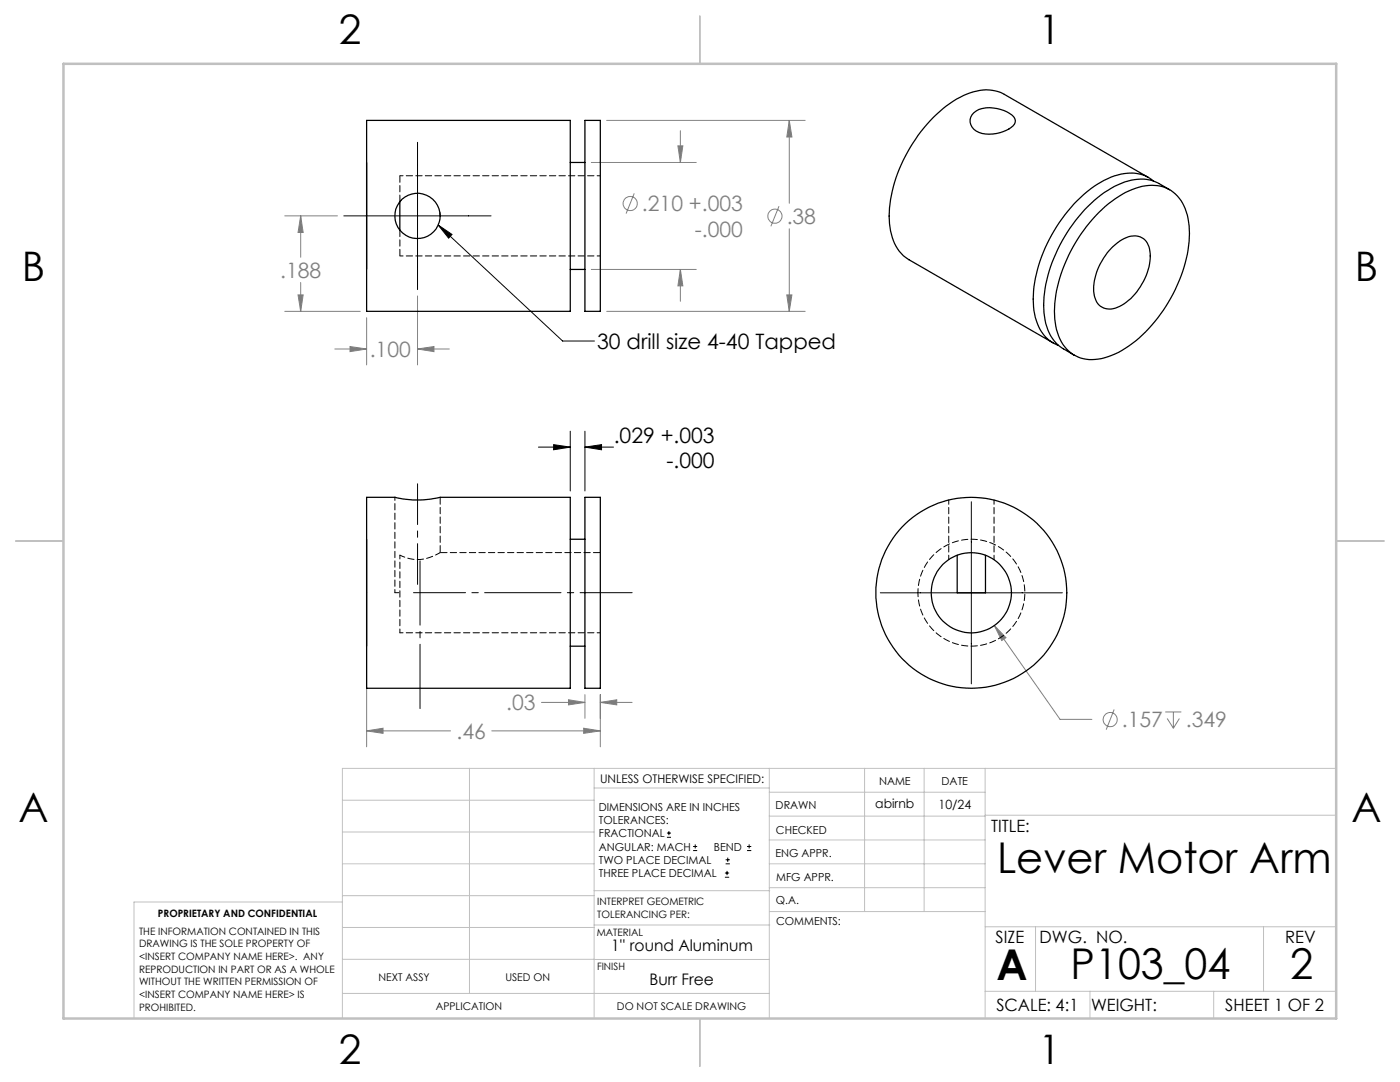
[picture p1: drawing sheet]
<svg xmlns="http://www.w3.org/2000/svg" width="279mm" height="216mm" viewBox="0 0 279 216" stroke-linecap="round" stroke-linejoin="round" font-family="sans-serif">
<g fill="none" stroke="#808080" stroke-width=".2">
<path d="M118 32.4h21M121.1 24h39.6M126.6 38.6l-1.6 4M135.3 29.1h1l-.5 3.3zM135.8 26.1v6.3M157.5 24l.5 3.3h-1zM157.5 24v16.6M56.8 43.1h10.5M59.5 58.8h1l-.5 3.3zM60 43.1l.5 3.3h-1zM60 43.1v8.2M60 56.4v5.7"/>
<path d="M83.3 59.1v13.7M118 53.8h21M135.8 53.8l.5 3.2h-1zM135.8 53.8v6.3M155.5 41.1l-1.7 4.1M157 58.8h1l-.5 3.3zM157.5 45.6v16.5M56.8 62.1h15.1M66.8 69.6h6.4M69.8 69.1l3.4 .5-3.4 .6zM73.2 63.4v9.4M83.3 69.6l3.3-.5v1.1z"/>
<path d="M83.3 69.6h6.4M121.1 62.1h39.6M73.2 119.6v29.4M113.5 139.6l3.2 .6-3.2 .5zM116.7 138.6v4.7M119.8 138.6v10.4M198.4 124.8l2.4 2.4-.9 .6zM198.4 124.8l13.2 18.7h6.3M73.2 145.8l3.2-.5v1zM73.2 145.8h16.7M98.1 145.8h21.7M108.1 140.2h8.6"/>
<path d="M116.5 145.3l3.3 .5-3.3 .5zM119.8 140.2l3.3-.6v1.1zM119.8 140.2h6.4M222.4 141.6l-1.6 4M232.6 142.1h3.2M232.9 143.4l1.3 1.9M234.2 142.1v3.2M235.4 143.4l-1.2 1.9"/>
<circle cx="125.8" cy="40.6" r="1.41"/>
<circle cx="154.6" cy="43.1" r="1.42"/>
<circle cx="221.6" cy="143.6" r="1.4"/>
</g>
<g fill="none" stroke="#000" stroke-width=".2">
<path d="M83.3 28.4v29.4M68.6 43.1h29.4M87.5 44.9l2.7 1.9-.7 .7zM87.5 44.9l24.8 23.2h6.3M107.5 89.2h6.3M110.5 88.7l3.3 .5-3.3 .5zM113.8 86v12M116.7 89.2l3.4-.5v1zM116.7 86v12M116.7 89.2h5.7M175.7 118.3h36.3M193.9 100.1v36.4"/>
<path d="M133.1 167.1h.8M133.1 166.2h.8M133.5 165.8v.9M138.3 169.7h.8M138.3 168.9h.8M138.7 168.5v.8M144.7 175h.8M144.7 174.2h.8M144.8 172.4h.9M144.8 171.6h.9M145.1 173.8v.8M145.2 171.1v.9"/>
<path d="M149.1 169.7h.8M149.1 168.9h.8M149.5 168.5v.8"/>
</g>
<path d="M73.2 32.4v21.4zM73.2 107.6v21.3z" fill="none" stroke="#808080" stroke-width=".25"/>
<g fill="none" stroke="#c0c0c0" stroke-width=".2">
<path d="M68.3 159.7h50.3M93.7 153.3v44.9M118.6 153.3v49.9M118.6 157.2h34.9M153.5 153.3v49.9M153.5 158.1h43.1M172.5 153.3v28.6M184.4 153.3v28.6M196.6 153.3v49.9M266.7 153.3h-198.4v49.9M68.3 178.7h50.3M68.3 172.4h50.3"/>
<path d="M68.3 166h50.3M68.3 180h-41.6v23.2M118.6 177.7h35M153.5 167.6h43.1M153.5 162.8h43.1M153.5 172.4h43.1M153.5 177.1h43.1M196.6 162.7h70.1M68.3 198.2h85.2M68.3 191.4l85.2 .1M68.3 185.1h50.3M118.6 184.6h35"/>
<path d="M153.6 181.9h43M196.6 197.8h70.1M196.6 184.9h70.1M206.7 184.9v12.9M217.5 197.8v5.4M242.2 197.8v5.4M252.2 184.9v12.9"/>
</g>
<path d="M139.7 3.2v9.5M3.1 107.9h9.6M266.7 107.9h9.5M139.7 203.2v9.6" fill="none" stroke="#c0c0c0" stroke-width=".25"/>
<path d="M12.7 12.7h254v190.5h-254z" fill="none" stroke="#c0c0c0" stroke-width=".5"/>
<path d="M126.2 118.3h-43.7" fill="none" stroke="#000" stroke-width=".2" stroke-dasharray="15.2 1.3 1.3 1.3" stroke-dashoffset="4.9"/>
<path d="M83.8 141.4v-29.5" fill="none" stroke="#000" stroke-width=".2" stroke-dasharray="15.2 1.3 1.3 1.3" stroke-dashoffset="2.4"/>
<path d="M83.3 96.5v20.1" fill="none" stroke="#000" stroke-width=".2" stroke-dasharray="15.2 1.3 1.3 1.3" stroke-dashoffset="7.1"/>
<path d="M110.5 88.7l3.3 .5-3.3 .5zM116.7 89.2l3.4-.5v1z" fill="#000"/>
<path d="M116.5 145.3l3.3 .5-3.3 .5zM73.2 145.8l3.2-.5v1zM119.8 140.2l3.3-.6v1.1zM113.5 139.6l3.2 .6-3.2 .5zM135.3 29.1h1l-.5 3.3zM135.8 53.8l.5 3.2h-1zM157.5 24l.5 3.3h-1zM157 58.8h1l-.5 3.3zM83.3 69.6l3.3-.5v1.1zM69.8 69.1l3.4 .5-3.4 .6zM60 43.1l.5 3.3h-1zM59.5 58.8h1l-.5 3.3zM198.4 124.8l1.5 3 .9-.6z" fill="#808080"/>
<path d="M87.5 44.9l2.7 1.9-.7 .7z" fill="#000"/>
<g fill="none" stroke="#000" stroke-width=".25">
<path d="M73.2 24h40.6v38.1h-40.6zM113.8 32.4h2.9M116.7 24h3.1v38.1h-3.1zM194.3 22.5a5.9 5.9 0 0 1 6-.5l.7 .3a2.76 2.76 0 0 1 1.6 1.8 2.41 2.41 0 0 1-1.8 1.9 6.4 6.4 0 0 1-6.5-.2 2.16 2.16 0 0 1 0-3.3zM229.2 35.4l-28.8-16.6a8.3 8.3 0 0 0-7.4 0 25.8 25.8 0 0 0-11.8 11.4 25.3 25.3 0 0 0-3.6 15.2 8.5 8.5 0 0 0 3.8 6.4l28.7 16.6M230.2 36.1a7.7 7.7 0 0 0-7.8-1 24.3 24.3 0 0 0-12 10.9 26.2 26.2 0 0 0-4.1 15.9 8.2 8.2 0 0 0 4.9 7M233.4 37.9l-2.1-1.3a8.8 8.8 0 0 0-8.2 .3 27 27 0 0 0-12.4 13.7 22.4 22.4 0 0 0-2 14 8 8 0 0 0 3.5 5l2.2 1.3M79.8 40.3v5.6M113.8 53.8h2.9M219.2 42.5a17.2 17.2 0 0 1 10-5.5 7.1 7.1 0 0 1 7.8 5.9 23.3 23.3 0 0 1-2.9 15.7 26.1 26.1 0 0 1-12.2 12.3 7.9 7.9 0 0 1-8.6-.9 11 11 0 0 1-2.8-8.7 30.6 30.6 0 0 1 8.7-18.8zM222.1 49.2a5.6 5.6 0 0 1 5.5-1.9 4.1 4.1 0 0 1 2 4.3 12.2 12.2 0 0 1-6.6 9.7 3.2 3.2 0 0 1-4.7-2.7 11.9 11.9 0 0 1 3.8-9.4zM73.2 99.2h5.6a19.5 19.5 0 0 0 9 0h26v38.1h-40.6z"/>
<path d="M116.7 99.2h3.1v38.1h-3.1zM113.8 107.6h2.9M191 110.8v7.5h5.7v-7.5M113.8 128.9h2.9"/>
<circle cx="83.3" cy="43.1" r="4.5"/>
<circle cx="193.8" cy="118.3" r="8"/>
<circle cx="193.9" cy="118.3" r="19"/>
</g>
<path d="M78.8 118.3h1M79.8 110.8v15.5M183.2 118.3a10.7 10.7 0 0 1 15.8-9.4 10.7 10.7 0 0 1 .6 18.4 10.7 10.7 0 0 1-16.4-8.3v-.7" fill="none" stroke="#000" stroke-width=".2" stroke-dasharray="1.3 .6" stroke-dashoffset=".5"/>
<path d="M79.8 110.8a7.9 7.9 0 0 0 8.1-.5h-.1" fill="none" stroke="#000" stroke-width=".2" stroke-dasharray="1.3 .6" stroke-dashoffset=".2"/>
<path d="M87.9 110.3v-11.1M119.8 110.3h-32" fill="none" stroke="#000" stroke-width=".2" stroke-dasharray="1.3 .6" stroke-dashoffset="-.1"/>
<path d="M119.8 35.1h-40M79.8 51.1h40M78.8 99.2v19.1M79.8 126.3h40" fill="none" stroke="#000" stroke-width=".2" stroke-dasharray="1.3 .6" stroke-dashoffset=".6"/>
<path d="M79.8 35.1v5.1M80.1 39.9l-.3 .3M79.8 45.9v5.2M79.8 45.9h.1" fill="none" stroke="#000" stroke-width=".2" stroke-dasharray="1.3 .6"/>
<path d="M87.8 43.1v-.7M189.3 99.8v11.9M198.4 111.7v-11.9" fill="none" stroke="#000" stroke-width=".2" stroke-dasharray="1.3 .6" stroke-dashoffset=".4"/>
<g font-size="8.5">
<text x="199" y="174.2">Lever Motor Arm</text>
<text x="198.9" y="195.5">A</text>
<text x="213.7" y="195.4">P103_04</text>
<text x="257.4" y="195.4">2</text>
</g>
<g font-size="8.1">
<text x="67.6" y="8.9">2</text>
<text x="207.3" y="8.9">1</text>
<text x="4.4" y="56.2">B</text>
<text x="270.4" y="56.2">B</text>
<text x="3.7" y="164.1">A</text>
<text x="269.7" y="164.1">A</text>
<text x="67.6" y="212.4">2</text>
<text x="207.3" y="212.4">1</text>
</g>
<g font-size="4.2" fill="#808080">
<text x="128.1" y="42.1">.210 +.003</text>
<text x="138.7" y="47.2">-.000</text>
<text x="157" y="44.7">.38</text>
<text x="55.9" y="55.4">.188</text>
<text x="73.8" y="71.2">.100</text>
<text x="101" y="141.7">.03</text>
<text x="91.1" y="147.4">.46</text>
<text x="223.9" y="145.1">.157</text>
<text x="236.7" y="145.1">.349</text>
</g>
<g font-size="4.2">
<text x="119.2" y="69.6">30 drill size 4-40 Tapped</text>
<text x="122.5" y="88.3">.029 +.003</text>
<text x="133" y="93.3">-.000</text>
</g>
<g font-size="3.4">
<text x="197.8" y="166">TITLE:</text>
<text x="198.7" y="188.1">SIZE</text>
<text x="207.5" y="188.1">DWG. NO.</text>
<text x="256.5" y="188.2">REV</text>
<text x="198.8" y="201.7">SCALE: 4:1</text>
<text x="217.7" y="201.8">WEIGHT:</text>
<text x="244.5" y="201.7">SHEET 1 OF 2</text>
</g>
<g font-size="3.2">
<text x="121.9" y="189.8">1'' round Aluminum</text>
<text x="129.6" y="196.6">Burr Free</text>
</g>
<g font-size="2.5">
<text x="174.7" y="161.3">abirnb</text>
<text x="187.3" y="161.4">10/24</text>
</g>
<text font-size="2.4" x="119.8" y="156.2">UNLESS OTHERWISE SPECIFIED:</text>
<g font-size="2.2">
<text x="119.5" y="161.8">DIMENSIONS ARE IN INCHES</text>
<text x="154.8" y="161.4">DRAWN</text>
<text x="175.4" y="156.6">NAME</text>
<text x="187.9" y="156.7">DATE</text>
<text x="119.5" y="164.4">TOLERANCES:</text>
<text x="119.5" y="167.1">FRACTIONAL</text>
<text x="154.9" y="166.3">CHECKED</text>
<text x="119.5" y="169.7">ANGULAR: MACH</text>
<text x="119.5" y="172.4">TWO PLACE DECIMAL</text>
<text x="142.5" y="169.7">BEND</text>
<text x="154.8" y="171">ENG APPR.</text>
<text x="119.5" y="175">THREE PLACE DECIMAL</text>
<text x="154.9" y="175.7">MFG APPR.</text>
<text x="154.9" y="180.4">Q.A.</text>
<text x="154.9" y="184.6">COMMENTS:</text>
</g>
<g font-size="2.1">
<text x="75.5" y="195.7">NEXT ASSY</text>
<text x="100.9" y="195.7">USED ON</text>
<text x="86.9" y="201.5">APPLICATION</text>
<text x="123.1" y="201.6">DO NOT SCALE DRAWING</text>
</g>
<g font-size="2">
<text x="31.5" y="182.9">PROPRIETARY AND CONFIDENTIAL</text>
<text x="119.2" y="180.6">INTERPRET GEOMETRIC</text>
<text x="119.2" y="183.1">TOLERANCING PER:</text>
<text x="27.8" y="186.5">THE INFORMATION CONTAINED IN THIS</text>
<text x="27.8" y="189">DRAWING IS THE SOLE PROPERTY OF</text>
<text x="27.8" y="191.6">&lt;INSERT COMPANY NAME HERE&gt;. ANY</text>
<text x="119.1" y="186.7">MATERIAL</text>
<text x="27.8" y="194.1">REPRODUCTION IN PART OR AS A WHOLE</text>
<text x="27.8" y="196.6">WITHOUT THE WRITTEN PERMISSION OF</text>
<text x="119.1" y="193.5">FINISH</text>
<text x="27.8" y="199.1">&lt;INSERT COMPANY NAME HERE&gt; IS</text>
<text x="27.8" y="201.7">PROHIBITED.</text>
</g>
</svg>
